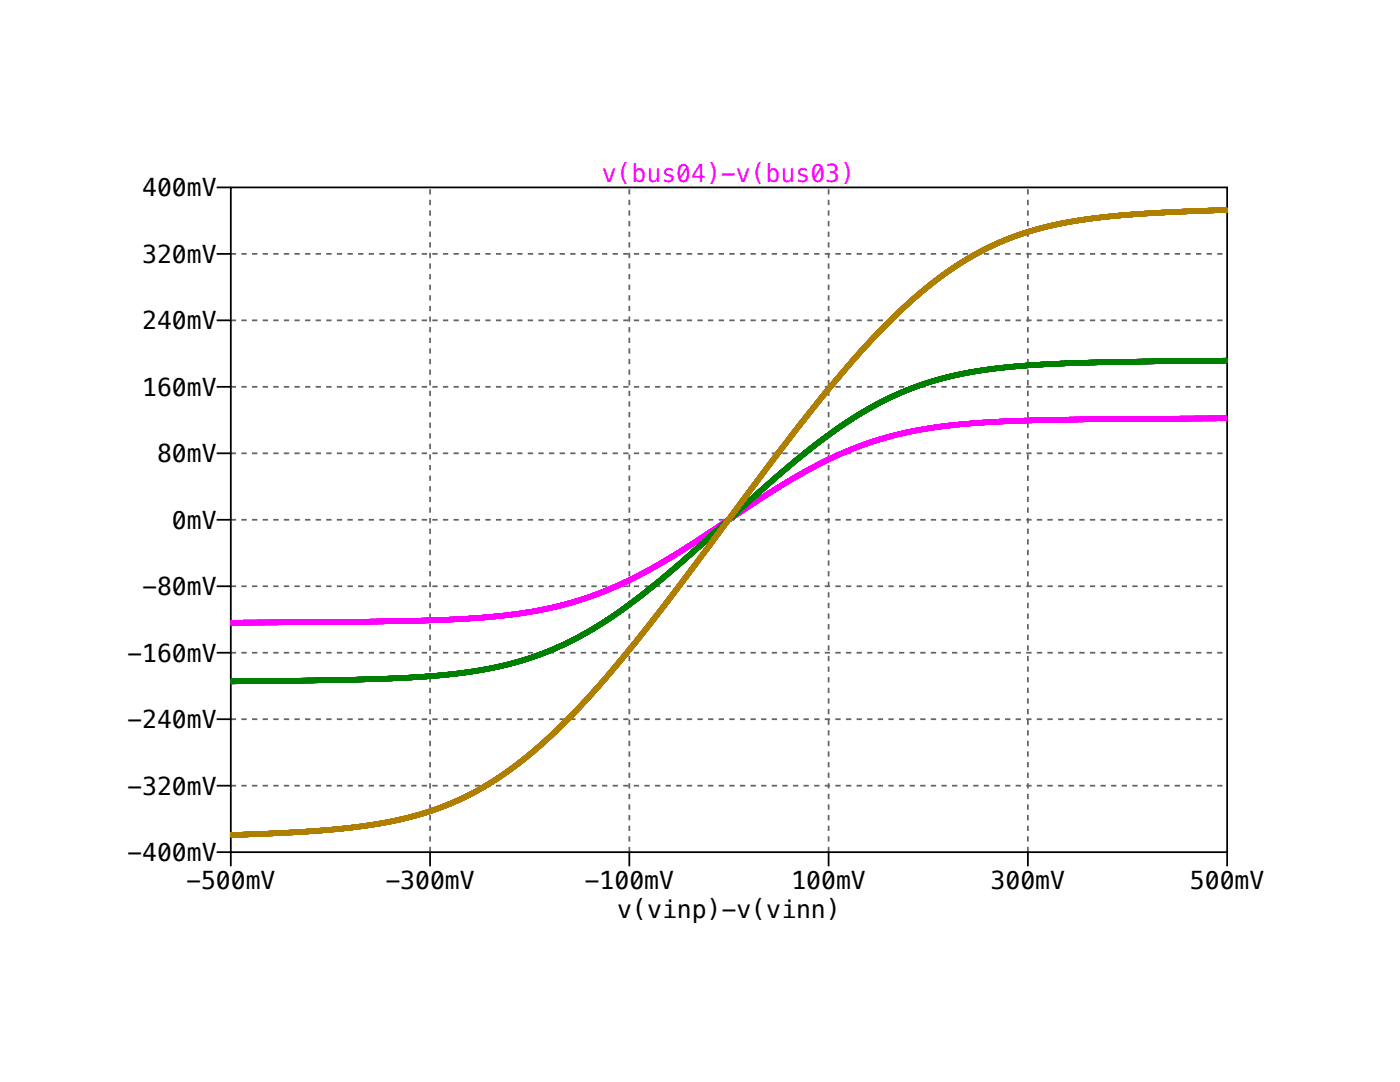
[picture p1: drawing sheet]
<svg xmlns="http://www.w3.org/2000/svg" width="279mm" height="216mm" viewBox="0 0 279 216" stroke-linecap="round" stroke-linejoin="round" font-family="sans-serif">
<g fill="none" stroke="#000" stroke-width=".35">
<path d="M43.2 37.4h2.9M46.1 37.4h198.8v132.6h-198.8zM43.2 50.7h2.9M43.2 77.2h2.9M43.2 63.9h2.9M43.2 90.5h2.9M43.2 117h2.9M43.2 103.7h2.9M43.2 130.2h2.9M43.2 156.8h2.9M43.2 143.5h2.9M43.2 170h2.9v2.9"/>
<path d="M85.8 170v2.9M125.6 170v2.9M165.4 170v2.9M205.1 170v2.9M244.9 170v2.9"/>
</g>
<g fill="none" stroke="#646464" stroke-width=".35" stroke-dasharray="1.1 1.1" stroke-linecap="butt">
<path d="M46.1 50.7h198.8M46.1 77.2h198.8M46.1 63.9h198.8M46.1 90.5h198.8M46.1 117h198.8M46.1 103.7h198.8M46.1 130.2h198.8M46.1 156.8h198.8M46.1 143.5h198.8M85.8 170v-132.6M125.6 170v-132.6M165.4 170v-132.6"/>
<path d="M205.1 170v-132.6"/>
</g>
<path d="M46.1 124.2l16.3-.1a479 479 0 0 0 36.9-1.1 75.3 75.3 0 0 0 35-12l7.8-5a233.7 233.7 0 0 1 19.4-12.3 74.7 74.7 0 0 1 33-9.3 817.9 817.9 0 0 1 46.6-.9h3.6l-16.2 .1a513.9 513.9 0 0 0-36.9 1.1 74.6 74.6 0 0 0-34.9 11.7l-7.8 5a207.7 207.7 0 0 1-23.3 14.4 78.2 78.2 0 0 1-31.1 7.6 912.3 912.3 0 0 1-46.6 .8h-1.8h12.5a596.3 596.3 0 0 0 38.8-1.1 76 76 0 0 0 36.9-12.1l7.8-5a233.9 233.9 0 0 1 19.4-12.3 74.7 74.7 0 0 1 33-9.3 817.6 817.6 0 0 1 46.6-.9h3.6l-16.2 .1a513.6 513.6 0 0 0-36.9 1.1 74.6 74.6 0 0 0-34.9 11.7l-7.8 5a207.5 207.5 0 0 1-23.3 14.4 78.2 78.2 0 0 1-31.1 7.6 912.7 912.7 0 0 1-46.6 .8h-1.8h12.5a596.8 596.8 0 0 0 38.8-1.1 76 76 0 0 0 36.9-12.1l7.8-5a234.1 234.1 0 0 1 19.4-12.3 74.7 74.7 0 0 1 33-9.3 817.1 817.1 0 0 1 46.6-.9h3.6l-16.2 .1a513.1 513.1 0 0 0-36.9 1.1 74.6 74.6 0 0 0-35 11.7l-7.7 5a207.3 207.3 0 0 1-23.3 14.4 78.2 78.2 0 0 1-31.1 7.6 913.6 913.6 0 0 1-46.6 .8h-1.8h12.4a597.7 597.7 0 0 0 38.9-1.1 76 76 0 0 0 36.9-12.1l7.7-5a198.5 198.5 0 0 1 23.3-14.3 75.4 75.4 0 0 1 29.2-7.3 815.8 815.8 0 0 1 46.6-.9h3.8l-18.1 .1a477.3 477.3 0 0 0-34.9 1.1 74.5 74.5 0 0 0-35 11.6l-7.7 4.9a214.6 214.6 0 0 1-23.3 14.4 77.7 77.7 0 0 1-31.1 7.7 750 750 0 0 1-40.8 .9h-7.8l16.3-.1a479 479 0 0 0 36.8-1.1 75.3 75.3 0 0 0 35-12l7.8-5a233.7 233.7 0 0 1 19.4-12.3 74.7 74.7 0 0 1 33-9.3 818 818 0 0 1 46.6-.9h3.6l-16.2 .1a514 514 0 0 0-36.9 1.1 74.6 74.6 0 0 0-34.9 11.7l-7.8 5a207.7 207.7 0 0 1-23.3 14.4 78.1 78.1 0 0 1-31.1 7.6 912.1 912.1 0 0 1-46.6 .8z" fill="none" stroke="#f0f" stroke-width="1.1" stroke-linecap="butt"/>
<path d="M244.9 72h-3.8a593.3 593.3 0 0 0-38.9 1.1 66.4 66.4 0 0 0-33 11 172.3 172.3 0 0 0-21.3 17.4l-7.8 7.1a141.7 141.7 0 0 1-21.4 16.7 65.6 65.6 0 0 1-29.1 9.3 455 455 0 0 1-36.9 1.3l-6.6 .1h1.8a565.8 565.8 0 0 0 40.8-1.3 66.5 66.5 0 0 0 34.9-12.6 246.1 246.1 0 0 0 23.3-19.8 176.2 176.2 0 0 1 23.3-18.9 65.5 65.5 0 0 1 31.1-10.2 513.5 513.5 0 0 1 38.8-1.2h4.8h-7.7a517.8 517.8 0 0 0-35 1.1 66.4 66.4 0 0 0-33 11 172.1 172.1 0 0 0-21.3 17.4l-7.8 7a141.9 141.9 0 0 1-21.3 16.8 65.6 65.6 0 0 1-29.2 9.3 454.3 454.3 0 0 1-36.9 1.3l-6.6 .1h1.8a565.2 565.2 0 0 0 40.8-1.3 66.5 66.5 0 0 0 34.9-12.7 246.4 246.4 0 0 0 23.3-19.7 176 176 0 0 1 23.4-18.9 65.5 65.5 0 0 1 31-10.2 514.1 514.1 0 0 1 38.9-1.2h4.7h-7.7a518.1 518.1 0 0 0-34.9 1.1 66.4 66.4 0 0 0-33.1 11 171.9 171.9 0 0 0-21.3 17.4l-7.8 7a141.9 141.9 0 0 1-21.3 16.7 65.5 65.5 0 0 1-29.2 9.4 454 454 0 0 1-36.9 1.3l-6.6 .1h1.8a564.9 564.9 0 0 0 40.8-1.3 66.5 66.5 0 0 0 35-12.7 246.5 246.5 0 0 0 23.3-19.7 175.9 175.9 0 0 1 23.3-18.9 65.5 65.5 0 0 1 31-10.2 514.3 514.3 0 0 1 38.9-1.2h4.7h-7.7a518.3 518.3 0 0 0-34.9 1.1 66.4 66.4 0 0 0-33.1 11 171.9 171.9 0 0 0-21.3 17.4l-7.8 7a142 142 0 0 1-21.3 16.7 65.5 65.5 0 0 1-29.2 9.4 453.9 453.9 0 0 1-36.9 1.3l-6.6 .1h1.8a564.8 564.8 0 0 0 40.8-1.3 66.5 66.5 0 0 0 35-12.7 246.6 246.6 0 0 0 23.3-19.7 175.9 175.9 0 0 1 23.3-18.9 65.5 65.5 0 0 1 31-10.2 514.4 514.4 0 0 1 38.9-1.2h4.7h-7.7a518.4 518.4 0 0 0-34.9 1.1 66.4 66.4 0 0 0-33.1 11 171.9 171.9 0 0 0-21.3 17.4l-7.8 7a142 142 0 0 1-21.3 16.7 65.5 65.5 0 0 1-29.2 9.4 453.9 453.9 0 0 1-36.9 1.3l-6.6 .1 6-.1a510.6 510.6 0 0 0 36.9-1.2 66.4 66.4 0 0 0 34.9-12.8 253.6 253.6 0 0 0 23.3-19.8 172.2 172.2 0 0 1 23.3-18.8 65.7 65.7 0 0 1 31.1-10.1 526.7 526.7 0 0 1 38.8-1.2" fill="none" stroke="#008000" stroke-width="1.1" stroke-linecap="butt"/>
<path d="M46.1 166.6a238.2 238.2 0 0 0 29.9-2.3 60 60 0 0 0 31.1-14.9 148.9 148.9 0 0 0 19.4-20.9 1241.5 1241.5 0 0 0 27.2-36 257.9 257.9 0 0 1 25.3-29.8 65.9 65.9 0 0 1 25.2-16.1 99.7 99.7 0 0 1 25.2-4l15.5-.7a276 276 0 0 0-30 2.1 59.4 59.4 0 0 0-31 14.3 141.3 141.3 0 0 0-19.5 20.4 852.6 852.6 0 0 0-23.3 30.8 391.1 391.1 0 0 1-23.3 29.3 90.9 90.9 0 0 1-21.3 18.3 65.7 65.7 0 0 1-27.2 8.1l-9.7 .8-13.5 .6a267.4 267.4 0 0 0 28-2 60.5 60.5 0 0 0 33-15.2 148.9 148.9 0 0 0 19.4-20.9 1241 1241 0 0 0 27.2-36 257.9 257.9 0 0 1 25.3-29.8 65.9 65.9 0 0 1 25.2-16.1 99.7 99.7 0 0 1 25.2-4l15.5-.7a276 276 0 0 0-30 2.1 59.4 59.4 0 0 0-31.1 14.3 141.3 141.3 0 0 0-19.4 20.4 852.9 852.9 0 0 0-23.3 30.8 369.4 369.4 0 0 1-25.2 31.4 82.7 82.7 0 0 1-21.4 17.3 70 70 0 0 1-27.2 7.2l-9.7 .7-11.5 .5h.5a235.6 235.6 0 0 0 29.4-2.3 60 60 0 0 0 31.1-14.9 148.8 148.8 0 0 0 19.4-20.8 1240.2 1240.2 0 0 0 27.2-36.1 258 258 0 0 1 25.3-29.8 65.9 65.9 0 0 1 25.2-16.1 99.6 99.6 0 0 1 25.2-4l15.5-.7a275.9 275.9 0 0 0-30 2.1 59.4 59.4 0 0 0-31.1 14.3 141.4 141.4 0 0 0-19.4 20.4 853.5 853.5 0 0 0-23.3 30.8 369.2 369.2 0 0 1-25.2 31.4 82.7 82.7 0 0 1-21.4 17.3 70 70 0 0 1-27.2 7.2l-9.7 .7-11.5 .5h.5a235.7 235.7 0 0 0 29.4-2.3 60 60 0 0 0 31.1-14.9 148.8 148.8 0 0 0 19.4-20.8 1238.4 1238.4 0 0 0 27.2-36.1 258.1 258.1 0 0 1 25.2-29.8 65.9 65.9 0 0 1 25.3-16.1 99.6 99.6 0 0 1 25.2-4l15.5-.7a275.7 275.7 0 0 0-30 2.1 59.4 59.4 0 0 0-31.1 14.3 141.5 141.5 0 0 0-19.4 20.4 854.8 854.8 0 0 0-23.3 30.8 368.9 368.9 0 0 1-25.2 31.4 82.7 82.7 0 0 1-21.4 17.3 70.1 70.1 0 0 1-27.2 7.2l-9.7 .7-11.5 .5h.5a235.9 235.9 0 0 0 29.4-2.3 60 60 0 0 0 31.1-14.9 148.6 148.6 0 0 0 19.4-20.8 1234.5 1234.5 0 0 0 27.2-36.1 247.1 247.1 0 0 1 25.2-29.8 66 66 0 0 1 25.3-16.1 99.5 99.5 0 0 1 25.2-4l15.5-.7a266.5 266.5 0 0 0-29.7 2.1 60 60 0 0 0-33 15.7 145.3 145.3 0 0 0-15.6 16.4 751.9 751.9 0 0 0-27.2 35.6 323.8 323.8 0 0 1-25.2 30.9 75 75 0 0 1-23.3 17.3 76.7 76.7 0 0 1-25.2 5.7l-7.8 .5z" fill="none" stroke="#af8000" stroke-width="1.1" stroke-linecap="butt"/>
<g font-size="4.9">
<text x="28.4" y="39.2">400mV</text>
<text x="28.4" y="52.4">320mV</text>
<text x="28.4" y="65.7">240mV</text>
<text x="28.4" y="79">160mV</text>
<text x="31.3" y="92.2">80mV</text>
<text x="34.3" y="105.5">0mV</text>
<text x="28.4" y="118.7">-80mV</text>
<text x="25.4" y="132">-160mV</text>
<text x="25.4" y="145.3">-240mV</text>
<text x="25.4" y="158.5">-320mV</text>
<text x="25.4" y="171.8">-400mV</text>
<text x="37.1" y="177.4">-500mV</text>
<text x="76.9" y="177.4">-300mV</text>
<text x="116.7" y="177.4">-100mV</text>
<text x="157.9" y="177.4">100mV</text>
<text x="197.7" y="177.4">300mV</text>
<text x="237.5" y="177.4">500mV</text>
<text x="123.2" y="183.1">v(vinp)-v(vinn)</text>
</g>
<text font-size="4.9" fill="#f0f" x="120.1" y="36.3">v(bus04)-v(bus03)</text>
</svg>
